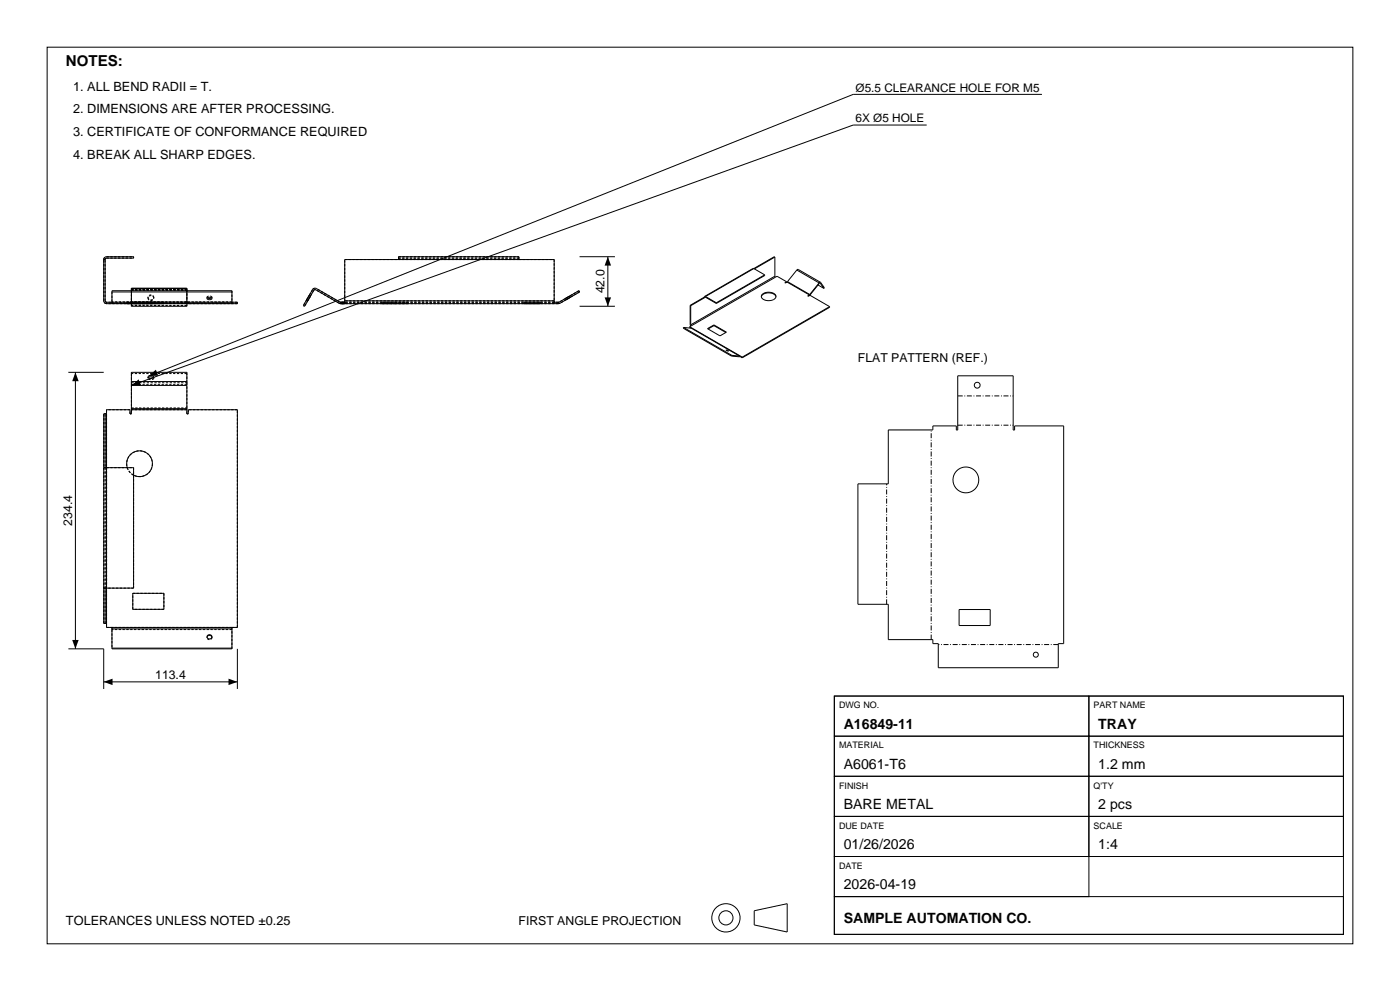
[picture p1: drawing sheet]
<svg xmlns="http://www.w3.org/2000/svg" width="420mm" height="297mm" viewBox="0 0 420 297" stroke-linecap="round" stroke-linejoin="round" font-family="sans-serif">
<g fill="none" stroke="#000" stroke-width=".3">
<path d="M14.1 14.1h391.8v268.8h-391.8zM278 37.5h-22l-216.6 78M312.6 28.3h-56.6l-211.4 84.4M31.1 77.8v12.4a.85 .85 0 0 0 .9 .8M31.1 77.8a.85 .85 0 0 1 .9-.9h8.1v.5h-8.1l-.5 .4M31.1 77.8h.4M31.5 77.8v12.4l.5 .4M119.6 77.8v-.9h36.1v.9M173.9 76.9h10.6M182.4 76.9v14.9M232.5 77l-.2-.1-20.7 12M232.5 77v5.8"/>
<path d="M232.5 77l-6.2 3.6M32 90.6h1.6M32 90.6v.4M33.6 90.8v.2M33.6 90.8v-3.7h36v3.7M33.6 90.8h36M33.6 87.5h36M39.4 86.5h16.7M39.4 86.5v.6M39.4 91v.8h16.7v-.8M56.1 86.5v.6M62.2 89.3a.8 .8 0 0 1 1.3 .3 .8 .8 0 0 1-1.3-.3z"/>
<path d="M62.2 89.3l.6 .2 .7-.2M69.6 90.8v.2M69.6 90.6h1.6v.4h-39.2M102.2 90.6l-7.3-4.1a.85 .85 0 0 0-1.1 .3l-2.8 4.8 .4 .2 2.7-4.8 .4-.2 7.7 4.2M102.2 91h65.3M102.2 90.6h1.2M102.2 90.6v.4M103.4 90.2v.8M103.4 90.2v-12.4h62.9v12.4M103.4 90.2h62.9M166.3 90.2v.8M166.3 90.6h1.2"/>
<path d="M167.5 90.6l6.2-3.5 .2 .4-5.8 3.3-.6 .2M167.5 90.6v.4M173.9 91.8h10.6M205.1 98.1l-.1 .3 14.4 8.3M205.1 98.1l2.3 .3M205.1 98.1l14.4 8.4M206.9 97.9l.4 .4M206.9 97.9l15.8 9.1M207 91.5v5.8l.2 .4M207 91.5l.2 .1M207.2 97.4l.2 .2M207.2 91.6v5.8"/>
<path d="M207.4 98.4l14.5 8.3M207.6 98.3l-.2 .1M211.3 89.1h.3M211.3 89.1l-4.3 2.4M211.4 88.8l-.1 .3M211.4 88.8l.2 .1M211.6 89.1l-4.4 2.5M211.6 88.9l3.3 1.8M211.6 89.1l3.3 1.8M212.2 98.5l2-1.1 3.7 2.1-1.9 1.2zM214.2 97.6l3.6 2M214.2 97.6l-1.8 1"/>
<path d="M214.2 97.4v.2M214.9 90.7v.2M228.4 88.9a2.64 2.64 0 0 1 4.4 0M228.8 88.1a2.64 2.64 0 0 1 4 .7 2.66 2.66 0 0 1-4 .7 .86 .86 0 0 1 0-1.4zM229.4 82.4l-3.5-1.9-14.5 8.3M229.4 82.4v.2l-14.5 8.3M229.4 82.4l-14.5 8.3M232.5 82.8l.1 .3M232.5 82.8l-25.3 14.6M235.9 84.4l-2.8-1.6-26.2 15.1M235.9 84.4l-.5 .3 .7-.2M235.9 84.4v.2"/>
<path d="M236.1 84.5l6.7 3.9M236.2 84.4l-.1 .1M236.2 84.4l6.7 3.9M239 80.9l.5-.1 6.6 3.8M239 80.9l-2.8 3.5M239 80.9l6.7 3.9M242.8 88.4l-.5 .3 .7-.2 5.9 3.4M242.9 88.3l-.1 .1M245.4 85.4l1.8 1M245.7 84.8l-2.8 3.5M246.1 84.6l-.4 .2M246.1 84.6l1.2 1.6-.1 .2"/>
<path d="M247.2 86.4l-1.3-1.6-3.1 3.8M248.9 91.9v.2l-26.2 15.1M248.9 91.9l-26.2 15.1M20.5 111.6h10.6M22.6 111.6v82.9M39.4 114.3v1.2M39.4 114.3v-2.7h16.7v2.7M39.4 115.5v7M39.4 115.5h16.7M39.4 114.3h16.7M44.5 112.8a.93 .93 0 0 1 1.6 .4 .93 .93 0 0 1-1.6-.4zM44.5 113.2a1.36 1.36 0 0 1 1.6 0"/>
<path d="M56.1 114.3v1.2M56.1 115.5v7M217.8 104.9l.8 .3zM219.4 106.7l2.6 .2M219.5 106.5l-.1 .2M219.5 106.5l2.4 .2M221.9 106.7l.1 .2M222 106.9l.7 .3M222.7 107v.2M31.5 124h.5M31.5 124h-.4v62.8h.4M31.5 124v16.2"/>
<path d="M39.4 122.5v.3M39.4 122.8v1.2h-.4v-1.2h-7v65.2h39.2v-65.2h-14.7v1.2h-.4v-1.2M39.4 122.8h16.7M39.4 122.5h16.7M56.1 122.5v.3M266.5 128.9h13.4v-1.3h7v1.3h.4v-16.3h16.7v16.3h.4v-1.3h14.7v65.3h-1.6v7.2h-36v-7.2h-1.6v-1.2h-13.4v-10.6h-9.1v-36.1h9.1zM31.1 140.2h9v36.1h-9M38.2 140.2a3.9 3.9 0 0 1 3.5-5.1 3.9 3.9 0 0 1 3.9 4.7 3.9 3.9 0 0 1-5.5 2.6M31.5 176.3v10.5M39.8 177.8h9.4v4.8h-9.4zM20.5 194.5h10.6v12M31.5 186.8h.5"/>
<path d="M33.6 188v.5M33.6 188.5v6h36v-6M33.6 188.5h36M33.6 194.2h36M62.1 191a.77 .77 0 0 1 .7-.6 .77 .77 0 0 1 .8 .6M69.6 188v.5M71.2 194.5v12M287.7 182.7h9.4v4.8h-9.4zM31.1 204.4h40.1M250.3 208.6h76.4v12h-76.4zM250.3 208.6h152.7v71.4h-152.7zM326.7 208.6h76.3v12h-76.3z"/>
<path d="M250.3 220.6h76.4v12h-76.4zM250.3 232.6h76.4v12.1h-76.4zM326.7 220.6h76.3v12h-76.3zM326.7 232.6h76.3v12.1h-76.3zM250.3 244.7h76.4v12h-76.4zM250.3 256.7h76.4v12h-76.4zM326.7 244.7h76.3v12h-76.3zM226.3 273l9.9-2.2v8.5l-9.9-2.1zM250.3 268.7h152.7v11.3h-152.7z"/>
<circle cx="293.2" cy="115.4" r=".87"/>
<circle cx="289.8" cy="143.8" r="3.9"/>
<circle cx="62.8" cy="190.9" r=".71"/>
<circle cx="310.7" cy="196.2" r=".75"/>
<circle cx="217.8" cy="275.1" r="4.2"/>
<circle cx="217.8" cy="275.1" r="2.12"/>
</g>
<g fill="none" stroke="#000" stroke-width=".3" stroke-dasharray=".7 .4" stroke-linecap="butt">
<path d="M31.1 77.8h.4M31.1 77.8a.85 .85 0 0 1 .9-.9M31.5 77.8h-.4M32 77.4l-.5 .4M32 76.9h8.1M32 77.4h8.1M40.1 76.9v.5M103.4 77.8h16.2M119.6 77.4v.4M119.6 76.9v.5M119.6 76.9h36.1M119.6 77.4h36.1"/>
<path d="M155.7 77.8h-36.1M155.7 77.8h10.6M155.7 77.4h-36.1M155.7 77.4v.4M155.7 76.9v.5M166.3 77.8v12.4M31.1 90.2v-12.4M31.5 90.2l.5 .4M31.5 90.2v-12.4M32 90.6v.4M32 91v-.4M32 91a.85 .85 0 0 1-.9-.8"/>
<path d="M33.6 90.6v.4M33.6 90.5v.1M33.6 90.5v-3.4M38 91h7.7M38 90.6h7.7M38 90.6v.4M39 91h-7M39 90.6h-7M39 91v-.4M39.4 91h-.4M39.4 90.6h-.4M39.4 91v-.4"/>
<path d="M39.4 90.5v.1M39.4 87.1v3.4M39.4 86.8v-.4M39.4 91.6v-4.8M39.4 91.8v-.2M39.4 91v-4M39.4 86.8v.2M39.4 86.8v4.1M39.4 91v-.1M39.4 90.9h16.7M39.4 90.5h16.7M39.4 87h16.7"/>
<path d="M39.4 86.8h16.7M39.8 91h9.4M39.8 90.6h9.4M39.8 91v-.4M44.4 89.3a.88 .88 0 0 0 .9 .8 .88 .88 0 0 0 .8-.8M44.4 89.1a.88 .88 0 0 0 .9 .8 .88 .88 0 0 0 .8-.8M44.4 89.1v.2M45.7 91h-7.7M45.7 90.6h-7.7M45.7 91v-.4M46.1 89.3a.88 .88 0 0 0-.8-.7 .88 .88 0 0 0-.9 .7M46.1 89.1a.88 .88 0 0 0-.8-.7 .88 .88 0 0 0-.9 .7"/>
<path d="M46.1 89.3v-.2M49.2 91h-9.4M49.2 90.6h-9.4M49.2 91v-.4M56.1 91h-16.7M56.1 90.6h-16.7M56.1 91v-.1M56.1 91v-.4M56.1 90.9v-4.1M56.1 86.8v.2M56.1 87v4M56.1 91.8v-.2"/>
<path d="M56.1 86.8v4.8M56.1 86.8v-.4M56.1 90.5v-3.4M56.1 90.5v.1M56.1 86.8h-16.7M56.1 91.6h-16.7M56.5 91v-.4M56.5 91h-.4M56.5 90.6h-.4M62.1 89.1l.1 .2M62.1 89.5v-.4M63.5 89.3l.1-.2"/>
<path d="M63.6 89.1a.93 .93 0 0 0-1.5 0M63.6 89.1v.4M69.6 90.6v.4M69.6 90.6h-36M69.6 87.1v3.4M69.6 90.5v.1M69.6 90.5h-36M71.2 91v-.4M71.2 91h-14.7M71.2 90.6h-14.7M91.4 91.8l-.4-.2M92 89.9l.4-.8"/>
<path d="M92 89.9l.3 .2M92.3 90.1l.5-.8M92.4 89.1l.4-.7M92.8 89.3l.4-.7M92.8 88.4l-.8 1.5M92.8 88.4l.4 .2M93.2 88.6l-.9 1.5M93.8 86.8l-2.8 4.8M93.8 86.8a.85 .85 0 0 1 1.1-.3M94.1 87l-2.7 4.8M94.7 86.8l-.6 .2M101.7 90.9l-7-4.1"/>
<path d="M101.9 90.5l-7-4M101.9 90.5l.3 .1M102.2 91v-.4M102.2 91h1.3M102.2 90.6h1.3M102.2 91l-.5-.1M103.4 90.6v.4M103.4 90.2v.4M103.4 90.2v-12.4M103.5 91h-1.3M103.5 90.6h-1.3M103.5 91v-.4"/>
<path d="M114.5 91h3.9M114.5 90.6h3.9M114.5 90.6v.4M118.4 91h3.9M118.4 90.6h3.9M122.3 91h-7.8M122.3 90.6h-7.8M122.3 90.6v.4M157.2 91h4.8M157.2 90.6h4.8M157.2 91v-.4M162 91h-4.8"/>
<path d="M162 90.6h-4.8M162 91v-.4M166.3 90.6h-62.9M166.3 90.6v.4M166.3 90.2h-62.9M166.3 90.2v.4M167.5 91v-.4M167.5 91h-65.3M167.5 90.6h-65.3M167.5 90.6v.4M167.5 91l.6-.2M167.9 90.5l-.4 .1"/>
<path d="M169.6 89.5l1.3-.8M169.6 89.5l.2 .3M169.8 89.8l1.3-.7M170.3 89.1l-.7 .4M170.5 89.5l-.7 .3M170.9 88.7l-.6 .4M170.9 88.7l.2 .4M171.1 89.1l-.6 .4M173.7 87.1l-5.8 3.4M173.9 87.5l-5.8 3.3M173.9 87.5l-.2-.4M39.4 112v-.4"/>
<path d="M39.4 112v2.7M39.4 115.3v-.6M39.4 115.3v7M39.4 114.7h16.7M44.4 113.4l.1-.2M44.4 113v.4M46.1 113.2v.2M46.1 113.4a1.09 1.09 0 0 1-1.7 0M46.1 113.4v-.4M56.1 115.3v-.6M56.1 114.7v-2.7M56.1 112v-.4"/>
<path d="M56.1 115.3h-16.7M56.1 112h-16.7M32 122.8v1.2M32 124h-.9M39 122.8h-7M39 124v-1.2M39.4 124h-.4M39.4 122.8v1.2M39.4 122.8v-.5M39.4 122.3h16.7M45.7 139a3.9 3.9 0 0 1-5.6 3.4 3.9 3.9 0 0 1-.6-6.5 3.9 3.9 0 0 1 6.2 2.3v.8M56.1 122.8h-16.7"/>
<path d="M56.1 124v-1.2M56.1 122.8v-.5M56.1 122.3v-7M56.5 122.8v1.2M56.5 124h-.4M71.2 122.8h-14.7M31.5 140.2h-.4M32 140.2h-.5M32 140.2h8.1M40.1 142.4l-1.4-1.2-.5-1M40.1 140.2v36.1M31.5 176.3v-36.1"/>
<path d="M31.5 176.3h-.4M32 176.3v-36.1M32 176.3h-.5M39.8 177.8h9.4M40.1 176.3h-8.1M49.2 177.8v4.8M31.1 186.8v-62.8M31.5 186.8v-62.8M32 186.8v-62.8M32 186.8v1.2M32 188h1.6M32 186.8h-.9"/>
<path d="M33.6 188v.7M33.6 188.7v5.8M39.8 182.6v-4.8M49.2 182.6h-9.4M62.1 191.1v-.1M62.1 191.1v-.2M63.6 191v.1M63.6 191.1a.76 .76 0 0 1-.8 .6 .76 .76 0 0 1-.7-.6M63.6 190.9v.2M69.6 188h1.6M69.6 188h-36M69.6 188v.7"/>
<path d="M69.6 194.5v-5.8M69.6 188.7h-36M71.2 188v-65.2"/>
</g>
<path d="M182.4 76.9l.9 2.7h-1.9zM181.4 89.1h1.9l-.9 2.7zM22.6 111.6l1 2.6h-1.9zM39.4 115.5l2.2-1.8 .7 1.8zM44.6 112.7l2.2-1.9 .7 1.8zM21.7 191.8h1.9l-1 2.7zM31.1 204.4l2.7-1v1.9zM68.6 203.4l2.6 1-2.6 .9z" fill="#000"/>
<path d="M287.3 118.7h16.7M287.3 127.4h16.7M266 181.1v-36.1M279.4 191.7v-62.8M317.5 193.2h-36" fill="none" stroke="#000" stroke-width=".3" stroke-dasharray="1.5 .5 .2 .5" stroke-linecap="butt"/>
<text font-size="4.5" x="19.8" y="19.8">NOTES:</text>
<g font-size="4.2">
<text x="253.1" y="218.4">A16849-11</text>
<text x="329.5" y="218.4">TRAY</text>
<text x="253.1" y="230.4">A6061-T6</text>
<text x="329.5" y="230.4">1.2 mm</text>
<text x="253.1" y="242.4">BARE METAL</text>
<text x="329.5" y="242.4">2 pcs</text>
<text x="253.1" y="254.4">01/26/2026</text>
<text x="329.5" y="254.4">1:4</text>
<text x="253.1" y="266.5">2026-04-19</text>
<text x="253.1" y="276.5">SAMPLE AUTOMATION CO.</text>
</g>
<g font-size="3.8">
<text x="21.9" y="27.2">1. ALL BEND RADII = T.</text>
<text x="21.9" y="33.9">2. DIMENSIONS ARE AFTER PROCESSING.</text>
<text x="21.9" y="40.7">3. CERTIFICATE OF CONFORMANCE REQUIRED</text>
<text x="21.9" y="47.5">4. BREAK ALL SHARP EDGES.</text>
<text x="19.8" y="277.2">TOLERANCES UNLESS NOTED ±0.25</text>
</g>
<g font-size="3.7">
<text x="181.4" y="87.9" transform="rotate(-90 181.4 87.9)">42.0</text>
<text x="257.4" y="108.4">FLAT PATTERN (REF.)</text>
<text x="21.6" y="157.6" transform="rotate(-90 21.6 157.6)">234.4</text>
<text x="46.6" y="203.4">113.4</text>
<text x="155.6" y="277.2">FIRST ANGLE PROJECTION</text>
</g>
<g font-size="3.5">
<text x="256.7" y="27.4">Ø5.5 CLEARANCE HOLE FOR M5</text>
<text x="256.7" y="36.6">6X Ø5 HOLE</text>
</g>
<g font-size="2.7">
<text x="251.7" y="212.3">DWG NO.</text>
<text x="328.1" y="212.3">PART NAME</text>
<text x="251.7" y="224.3">MATERIAL</text>
<text x="328.1" y="224.3">THICKNESS</text>
<text x="251.7" y="236.3">FINISH</text>
<text x="328.1" y="236.3">Q'TY</text>
<text x="251.7" y="248.3">DUE DATE</text>
<text x="328.1" y="248.3">SCALE</text>
<text x="251.7" y="260.4">DATE</text>
</g>
</svg>
